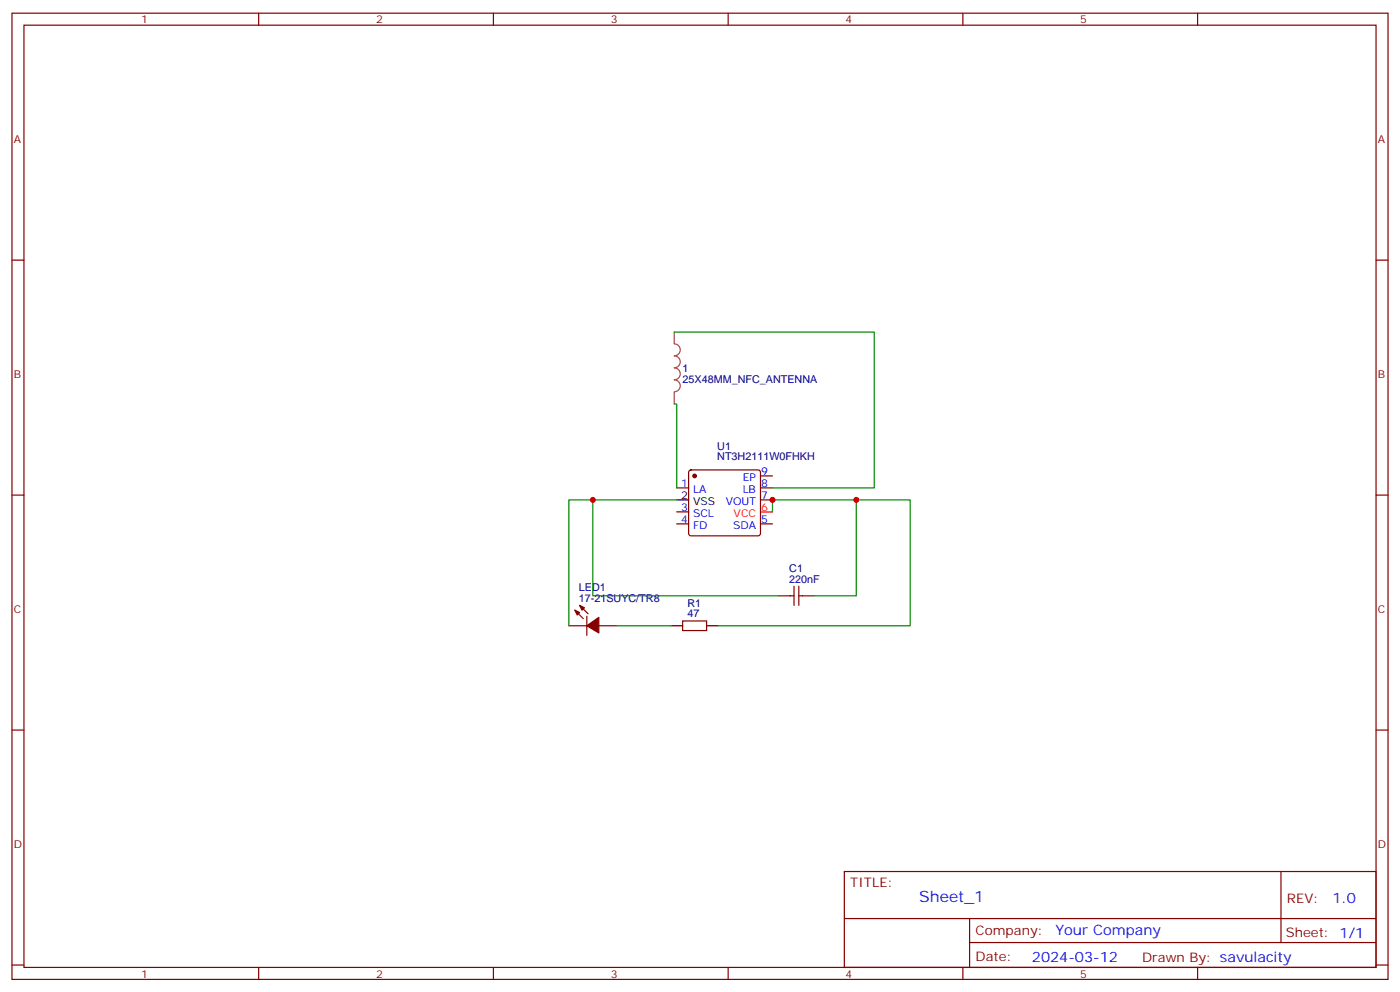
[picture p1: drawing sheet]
<svg xmlns="http://www.w3.org/2000/svg" width="412mm" height="292mm" viewBox="0 0 412 292" stroke-linecap="round" stroke-linejoin="round" font-family="sans-serif">
<g fill="none" stroke="#870000" stroke-width=".35">
<path d="M3.5 3.9h405.4v284.3h-405.4zM7.1 7.4h398.2v277.3h-398.2zM76.2 3.9v3.5M145.3 3.9v3.5M214.5 3.9v3.5M283.6 3.9v3.5M352.8 3.9v3.5M3.5 76.6h3.6M405.3 76.6h3.6M203.1 138.5l.5-.2h19.7l.5 .2 .2 .5v18l-.2 .5-.5 .2h-19.7l-.5-.2-.3-.5v-18zM3.5 145.7h3.6M199.3 143.6h3.5"/>
<path d="M199.3 154.2h3.5M199.3 150.6h3.5M224 140.1h3.5M224 143.6h3.5M224 147.1h3.5M224 154.2h3.5M405.3 145.7h3.6M169.3 179.6l2.5 2.4M170.7 178.2l2.5 2.4M232.8 175.3h1.1M233.9 172.5v5.7M235.3 172.5v5.7"/>
<path d="M235.3 175.3h1.1M167.6 184.1h5.3M172.9 181.3v5.7M176.4 184.1h5.3M201.1 182.7h7v2.9h-7zM3.5 214.8h3.6M405.3 214.8h3.6M248.7 256.5h156.6v28.2h-156.6zM377.3 256.5v20.9M248.7 270.3h156.5M285.6 277.4h119.6M285.6 270.3v14.1"/>
<path d="M3.5 284h3.6M76.2 284.7v3.5M145.3 284.7v3.5M214.5 284.7v3.5M283.6 284.7v3.5M352.8 284.7v3.5M405.3 284h3.6"/>
</g>
<path d="M224 150.6h3.5" fill="none" stroke="#f00" stroke-width=".35"/>
<path d="M199.3 147.1h3.5M229.3 175.3h3.5M236.4 175.3h3.5M197.6 184.1h3.5M208.1 184.1h3.6" fill="none" stroke="#000" stroke-width=".35"/>
<g fill="#870000" stroke="#870000" stroke-width=".35">
<path d="M169.3 179.6l1.4 .7-.7 .7z"/>
<path d="M170.7 178.2l1.5 .7-.8 .7z"/>
<path d="M172.9 184.1l3.5-2.4v4.6z"/>
<circle cx="204.6" cy="140.1" r=".53"/>
</g>
<path d="M198.6 97.7v3.5a1.76 1.76 0 0 1 1.8 1.8 1.76 1.76 0 0 1-1.8 1.7 1.76 1.76 0 0 1 1.8 1.8 1.76 1.76 0 0 1-1.8 1.7 1.76 1.76 0 0 1 1.8 1.8 1.76 1.76 0 0 1-1.8 1.8 1.76 1.76 0 0 1 1.8 1.7 1.76 1.76 0 0 1-1.8 1.8M198.6 115.4v3.5" fill="none" stroke="#a64a4a" stroke-width=".35"/>
<path d="M198.6 97.7h58.9v45.9h-30M198.6 118.9h.7v24.7M174.6 147.1h-7v37M199.3 147.1h-24.7v28.2h54.7M227.5 150.6v-3.5h24.7v28.2h-12.3M252.2 147.1h15.9v37h-56.4M181.7 184.1h15.9" fill="none" stroke="#008700" stroke-width=".35"/>
<g fill="#c00">
<circle cx="227.5" cy="147.1" r=".88"/>
<circle cx="252.2" cy="147.1" r=".88"/>
<circle cx="174.6" cy="147.1" r=".88"/>
</g>
<text font-size="4.6" fill="#00f" x="270.8" y="265.5">Sheet_1</text>
<g font-size="4.2" fill="#00f">
<text x="392.5" y="265.7">1.0</text>
<text x="310.9" y="275.3">Your Company</text>
<text x="304" y="283.1">2024-03-12</text>
</g>
<g font-size="3.9" fill="#800">
<text x="250.5" y="261.1">TITLE:</text>
<text x="379.1" y="265.7">REV:</text>
<text x="287.4" y="275.3">Company:</text>
<text x="378.7" y="275.9">Sheet: 1/1</text>
<text x="287.4" y="282.9">Date:</text>
<text x="336.4" y="283">Drawn By: savulacity</text>
</g>
<g font-size="3.2" fill="#800">
<text x="41.6" y="6.9">1</text>
<text x="110.8" y="6.9">2</text>
<text x="179.9" y="6.9">3</text>
<text x="249.1" y="6.9">4</text>
<text x="318.2" y="6.9">5</text>
<text x="4.1" y="42">A</text>
<text x="405.9" y="42">A</text>
<text x="4.1" y="111.1">B</text>
<text x="405.9" y="111.1">B</text>
<text x="4.1" y="180.3">C</text>
<text x="405.9" y="180.3">C</text>
<text x="4.1" y="249.4">D</text>
<text x="405.9" y="249.4">D</text>
<text x="41.6" y="287.7">1</text>
<text x="110.8" y="287.7">2</text>
<text x="179.9" y="287.7">3</text>
<text x="249.1" y="287.7">4</text>
<text x="318.2" y="287.7">5</text>
</g>
<g font-size="3.2" fill="#000080">
<text x="201.1" y="112.6">25X48MM_NFC_ANTENNA</text>
<text x="201.1" y="109.5">1</text>
<text x="211.3" y="135.4">NT3H2111W0FHKH</text>
<text x="211.3" y="132.3">U1</text>
<text x="170.5" y="174">LED1</text>
<text x="232.5" y="171.4">220nF</text>
<text x="232.5" y="168.3">C1</text>
<text x="170.5" y="177.1">17-21SUYC/TR8</text>
<text x="202.5" y="178.6">R1</text>
<text x="202.5" y="181.7">47</text>
</g>
<g font-size="3.2" fill="#00f">
<text x="200.7" y="143.2">1</text>
<text x="218.8" y="141.5">EP</text>
<text x="224.2" y="139.7">9</text>
<text x="224.2" y="143.2">8</text>
<text x="204.2" y="145">LA</text>
<text x="213.8" y="148.5">VOUT</text>
<text x="218.8" y="145">LB</text>
<text x="224.2" y="146.8">7</text>
<text x="200.7" y="153.8">4</text>
<text x="200.7" y="150.3">3</text>
<text x="204.2" y="155.6">FD</text>
<text x="204.2" y="152">SCL</text>
<text x="215.9" y="155.6">SDA</text>
<text x="224.2" y="153.8">5</text>
</g>
<g font-size="3.2">
<text x="200.7" y="146.8">2</text>
<text x="204.2" y="148.5">VSS</text>
</g>
<g font-size="3.2" fill="#f00">
<text x="216.1" y="152">VCC</text>
<text x="224.2" y="150.3">6</text>
</g>
</svg>
